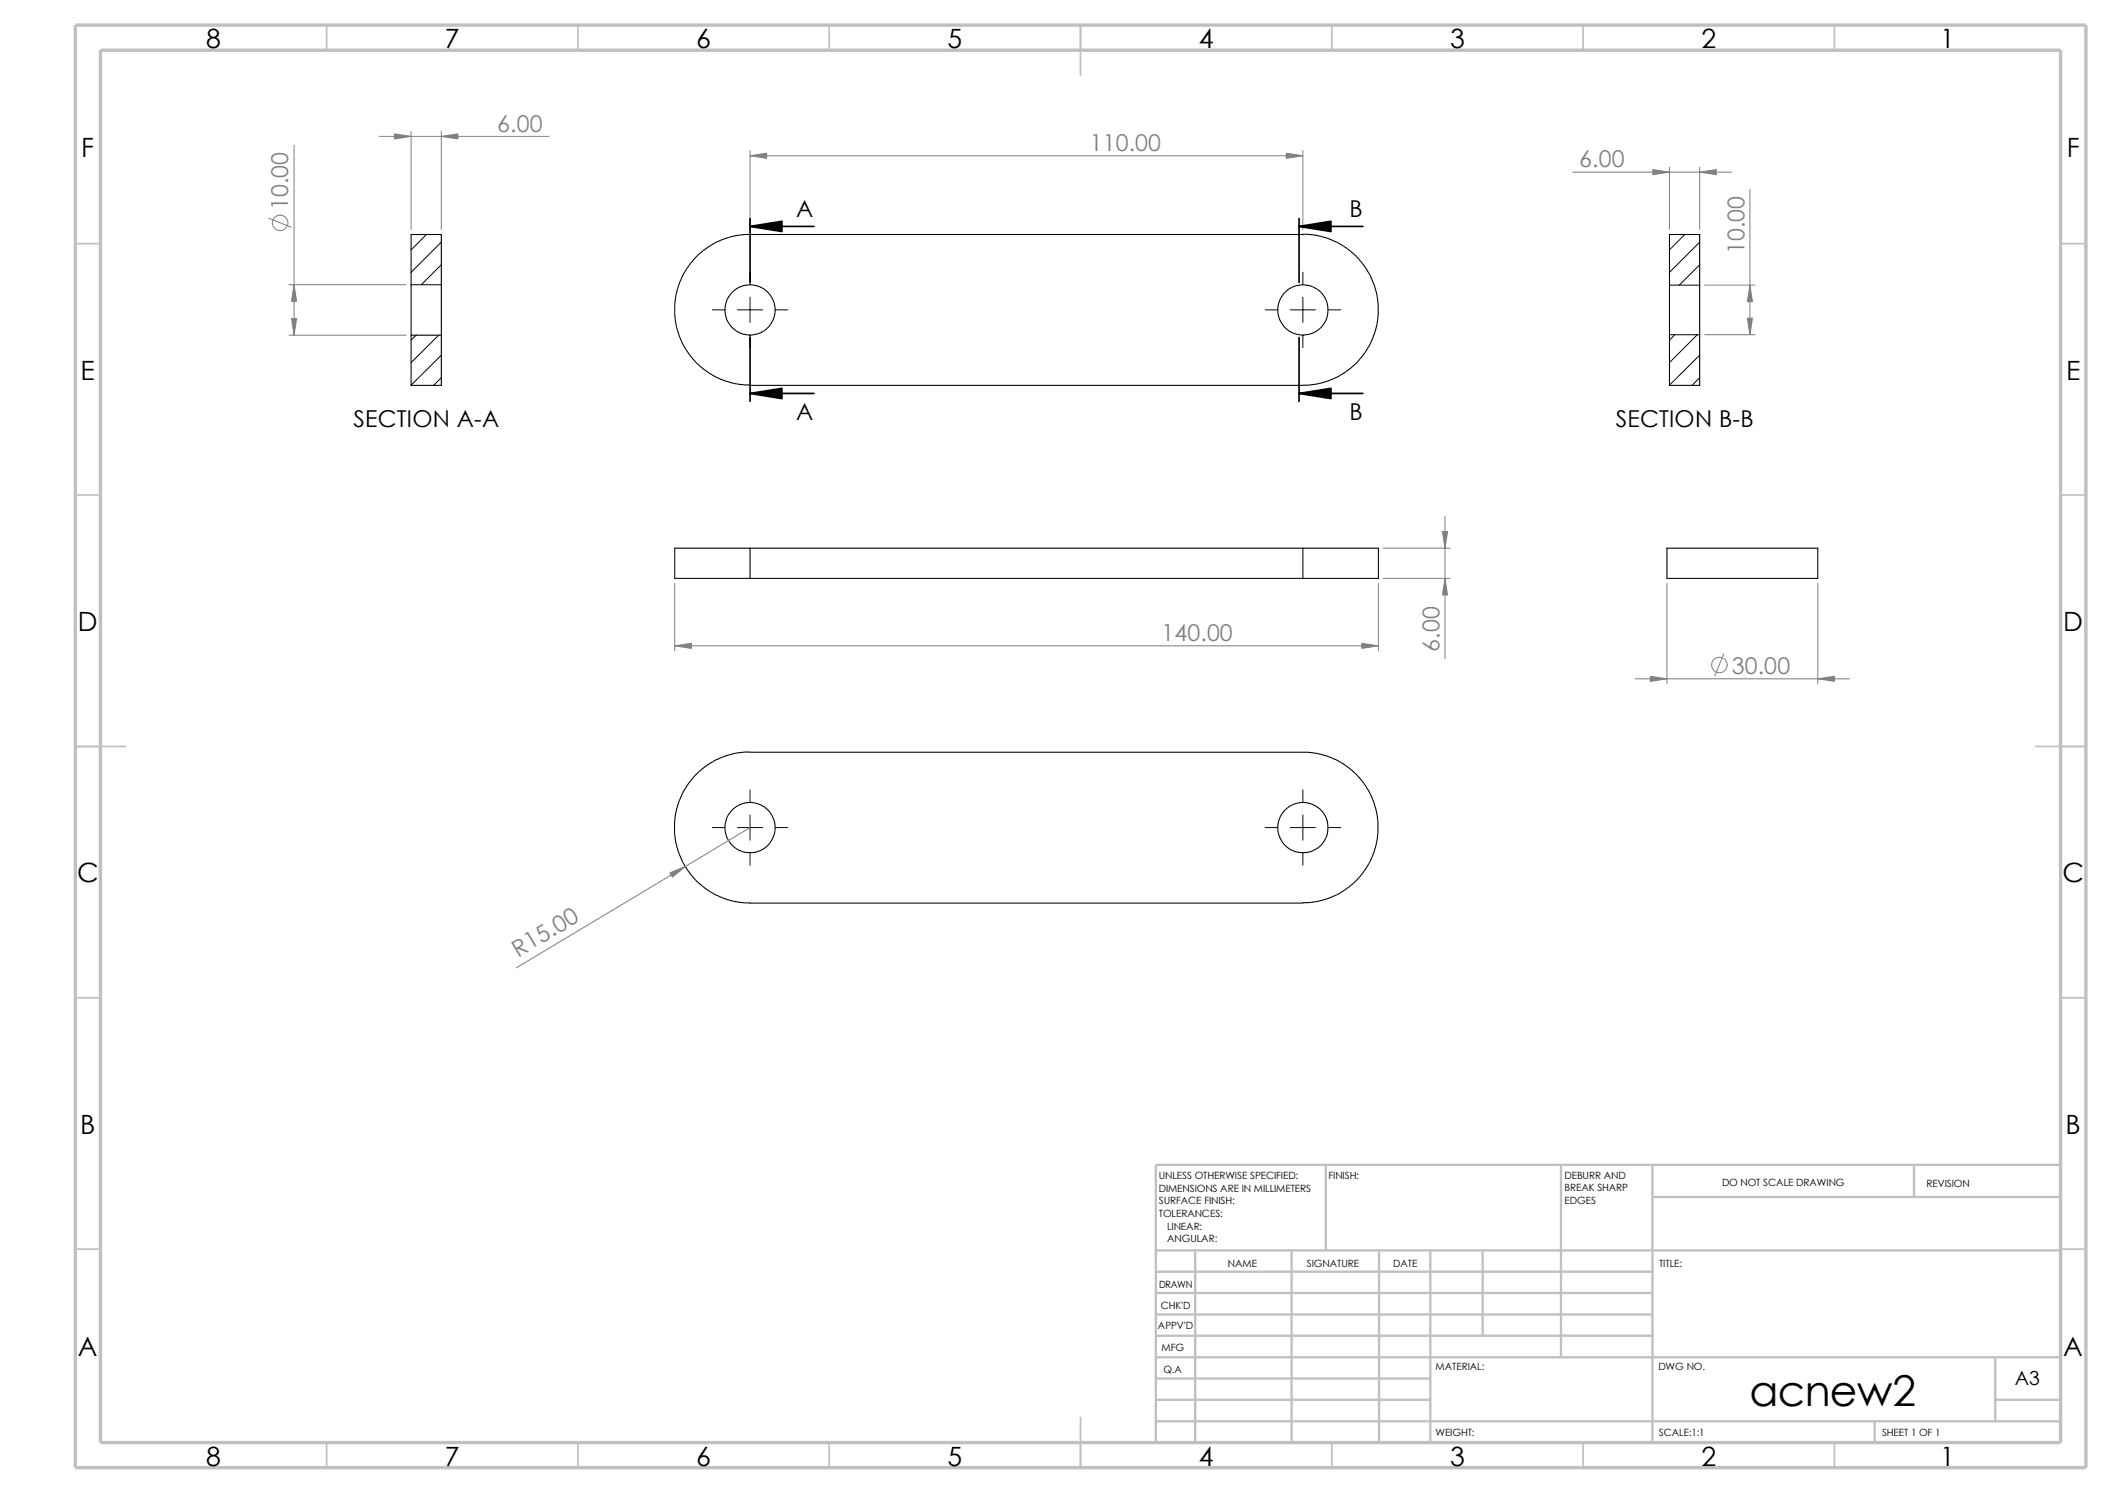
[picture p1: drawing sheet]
<svg xmlns="http://www.w3.org/2000/svg" width="420mm" height="297mm" viewBox="0 0 420 297" stroke-linecap="round" stroke-linejoin="round" font-family="sans-serif">
<g fill="none" stroke="#c0c0c0" stroke-width=".34">
<path d="M65 5v5M115 5v5M165 5v5M215 5v10M265 5v5M315 5v5M365 5v5M15 48.5h5M410 48.5h5M15 98.5h5M410 98.5h5M15 148.5h10"/>
<path d="M405 148.5h10M15 198.5h5M410 198.5h5M15 248.5h5M410 248.5h5M65 287v5M115 287v5M165 287v5M215 282v10M265 287v5M315 287v5M365 287v5"/>
</g>
<g fill="none" stroke="#c0c0c0" stroke-width=".47">
<path d="M263.8 231.7v17.1M310.6 231.7v38.3M328.8 238.1h81.2M328.8 231.7v55.3M380.8 231.7v6.4M410 231.7h-180v55.3M230 253h98.8M230 257.2h98.8M230 248.8h180M237.8 248.8v38.2M257 248.8v38.2M274.4 248.8v38.2"/>
<path d="M284.6 248.8v38.2M295 248.8v16.9M230 278.5h54.6M230 270h180M230 274.2h54.6M230 261.5h98.8M230 265.7h98.8M397 270v12.7M397 278.5h13M230 282.7h180M373 282.7v4.3"/>
</g>
<path d="M15 5h400v287h-400zM20 10h390v277h-390z" fill="none" stroke="#c0c0c0" stroke-width=".68" stroke-linecap="butt"/>
<g fill="none" stroke="#000" stroke-width=".2">
<path d="M84.8 46.7l-3 3M87.8 48.2l-6 6M87.8 52.7l-4 3.9M149.2 54.1v2.5M149.2 59.1v5M259.2 54.1v2.5M259.2 59.1v5M335.2 46.7l-3.1 3M338.2 48.2l-6.1 6M338.2 52.7l-4.1 4M82.8 66.7l-1 .9M87.3 66.7l-5.5 5.4"/>
<path d="M87.8 70.7l-6 5.9M87.8 75.1l-1.5 1.6M141.7 61.6h2.5M146.7 61.6h5M149.2 66.7v2.5M154.2 61.6h2.5M251.7 61.6h2.5M256.7 61.6h5M259.2 66.7v2.5M264.2 61.6h2.5M333.2 66.6l-1.1 1M337.7 66.6l-5.6 5.5"/>
<path d="M338.2 70.7l-6.1 5.9M338.2 75.1l-1.6 1.6M149.2 157.1v2.5M259.2 157.1v2.5M141.7 164.6h2.5M146.7 164.6h5M149.2 162.1v5M149.2 169.6v2.5M154.2 164.6h2.5M251.7 164.6h2.5M256.7 164.6h5M259.2 162.1v5"/>
<path d="M259.2 169.6v2.5M264.2 164.6h2.5"/>
</g>
<g fill="none" stroke="#000" stroke-width=".21">
<path d="M81.8 56.6v-9.9h6v9.9M81.8 56.6h6M81.8 56.6v10.1M87.8 56.6v10.1M259.2 46.7h-111.1l-2.9 .5-2.9 1.1-2.3 1.5-2.2 2-1.3 1.8-1.2 2.3-.8 2.8-.3 1.8 .2 3.3 .6 2.5 1.1 2.7 1.7 2.4 1.6 1.6 2.4 1.7 2.7 1.2 2.5 .6 2.2 .1M259.2 46.6l2.7 .2 2.7 .8 2.5 1.2 2.2 1.7 1.5 1.6 1.6 2.3 1.1 2.5 .6 2.5 .1 3.3-.3 1.9-.7 2.4-1.5 3-1.9 2.3-1.7 1.4-2.3 1.4-2.6 1-1.8 .4-2.2 .2h-110M332.1 56.7v-10h6.1v10M332.1 56.7h6.1M332.1 56.7v9.9M338.2 56.7v9.9M81.8 66.7h6M81.8 66.7v10h6v-10"/>
<path d="M332.1 66.6v10.1h6.1v-10.1M332.1 66.6h6.1M149.2 109.1h-15v6h15M149.2 109.1v6M149.2 115.1h110M149.2 109.1h110M259.2 109.1v6M259.2 109.1h15v6h-15M331.6 109.1h30.1v6h-30.1zM149.2 149.6h111.1l2.9 .6 2.9 1.1 2.3 1.5 2.2 2 1.3 1.8 1.1 2.3 .9 2.8 .3 1.8-.2 3.3-.6 2.5-1.2 2.7-1.6 2.4-1.6 1.6-2.4 1.7-2.7 1.2-2.5 .6-2.2 .1M149.2 149.6l-2.7 .2-2.7 .8-2.5 1.2-2.2 1.7-1.5 1.6-1.6 2.3-1.1 2.5-.6 2.5-.1 3.3 .3 1.9 .7 2.4 1.5 3 1.9 2.3 1.7 1.4 2.3 1.4 2.6 1 1.8 .4 2.2 .2h110"/>
<circle cx="149.2" cy="61.7" r="5"/>
<circle cx="259.2" cy="61.7" r="5"/>
<circle cx="149.2" cy="164.6" r="5"/>
<circle cx="259.2" cy="164.6" r="5"/>
</g>
<g fill="none" stroke="#808080" stroke-width=".2">
<path d="M58.5 28.9v37.8M75.4 27.1h33.9M81.8 26.2v19.4M87.8 26.2v19.4M149.2 30v15.6M149.2 31h110M259.2 30v15.6M312.9 34.2h31.6M332.1 33.3v12.3M338.2 33.3v12.3M348.1 37.7v28.9M53.5 43.4l4.5 1.8"/>
<path d="M57.5 56.6h23.3M339.1 56.7h10.1M57.5 66.7h23.3M339.1 66.6h10.1M134.2 116v13.5M274.2 116v13.5M275.2 109.1h13.3M275.2 115.1h13.3M287.5 102.7v28.3M331.6 116v20.1M361.7 116v20.1M134.2 128.5h140"/>
<path d="M325.3 135h42.7M342.9 130l-1.7 4.5M149.2 164.6l-46.5 27.9"/>
<circle cx="55.7" cy="44.3" r="1.55"/>
<circle cx="342.1" cy="132.3" r="1.56"/>
</g>
<g fill="#808080" stroke="#808080" stroke-width=".2">
<path d="M133.3 173.7l3.1-1.3-2.6 2.1z"/>
<path d="M58.5 56.6l.5 3.3h-1z"/>
<path d="M58 63.4h1l-.5 3.3z"/>
<path d="M87.8 27.1l3.3-.5v1z"/>
<path d="M78.5 26.6l3.3 .5-3.3 .5z"/>
<path d="M255.9 30.5l3.3 .5-3.3 .5z"/>
<path d="M149.2 31l3.3-.5v1z"/>
<path d="M328.3 134.5l3.3 .5-3.3 .6z"/>
<path d="M361.7 135l3.3-.5v1.1z"/>
<path d="M287.5 115.1l.5 3.3h-1z"/>
<path d="M287 105.7h1l-.5 3.4z"/>
<path d="M134.2 128.5l3.3-.5v1z"/>
<path d="M270.9 128l3.3 .5-3.3 .5z"/>
<path d="M328.8 33.7l3.3 .5-3.3 .6z"/>
<path d="M338.2 34.2l3.3-.5v1.1z"/>
<path d="M348.1 56.7l.6 3.3h-1.1z"/>
<path d="M347.6 63.3h1.1l-.6 3.3z"/>
</g>
<path d="M149.2 45l6.4-1v2.1zM258.4 45l6.4-1v2.1zM149.2 78.3l6.4-1v2zM258.4 78.3l6.4-1v2z" fill="#000" stroke="#000" stroke-width=".34"/>
<path d="M149.2 45h12.7M149.2 43.5v12.7M258.4 45h12.7M258.4 43.5v12.7M149.2 78.3h12.7M149.2 67.1v12.7M258.4 67.1v12.7M258.4 78.3h12.7" fill="none" stroke="#000" stroke-width=".34"/>
<text font-size="8.5" x="348.1" y="279.7">acnew2</text>
<g font-size="5.3">
<text x="41" y="9.6">8</text>
<text x="88.5" y="9.6">7</text>
<text x="138.5" y="9.6">6</text>
<text x="188.5" y="9.6">5</text>
<text x="238.5" y="9.6">4</text>
<text x="288.5" y="9.6">3</text>
<text x="338.5" y="9.6">2</text>
<text x="386" y="9.6">1</text>
<text x="16.2" y="31.3">F</text>
<text x="411.2" y="31.3">F</text>
<text x="16" y="75.6">E</text>
<text x="411" y="75.6">E</text>
<text x="15.5" y="125.6">D</text>
<text x="410.5" y="125.6">D</text>
<text x="15.3" y="175.6">C</text>
<text x="410.3" y="175.6">C</text>
<text x="16" y="225.6">B</text>
<text x="411" y="225.6">B</text>
<text x="15.5" y="269.8">A</text>
<text x="410.5" y="269.8">A</text>
<text x="41" y="291.6">8</text>
<text x="88.5" y="291.6">7</text>
<text x="138.5" y="291.6">6</text>
<text x="188.5" y="291.6">5</text>
<text x="238.5" y="291.6">4</text>
<text x="288.5" y="291.6">3</text>
<text x="338.5" y="291.6">2</text>
<text x="386" y="291.6">1</text>
</g>
<g font-size="4.6" fill="#808080">
<text x="98.9" y="26.2">6.00</text>
<text x="216.8" y="30.1">110.00</text>
<text x="314.2" y="33.3">6.00</text>
<text x="57.4" y="41.8" transform="rotate(-90 57.4 41.8)">10.00</text>
<text x="347.1" y="50.6" transform="rotate(-90 347.1 50.6)">10.00</text>
<text x="231.1" y="127.6">140.00</text>
<text x="286.4" y="129.7" transform="rotate(-90 286.4 129.7)">6.00</text>
<text x="344.6" y="134.1">30.00</text>
<text x="103.1" y="190.5" transform="rotate(-31 103.1 190.5)">R15.00</text>
</g>
<g font-size="4.6">
<text x="158.4" y="43.1">A</text>
<text x="268.5" y="43.1">B</text>
<text x="158.4" y="83.7">A</text>
<text x="268.5" y="83.7">B</text>
<text x="70.4" y="85">SECTION A-A</text>
<text x="321.5" y="85">SECTION B-B</text>
</g>
<text font-size="3.9" x="400.9" y="275.5">A3</text>
<g font-size="2">
<text x="230.5" y="234.6">UNLESS OTHERWISE SPECIFIED:</text>
<text x="230.5" y="237.1">DIMENSIONS ARE IN MILLIMETERS</text>
<text x="230.5" y="239.6">SURFACE FINISH:</text>
<text x="264.3" y="234.6">FINISH:</text>
<text x="311.3" y="239.5">EDGES</text>
<text x="311.3" y="234.5">DEBURR AND</text>
<text x="311.3" y="237">BREAK SHARP</text>
<text x="342.6" y="236">DO NOT SCALE DRAWING</text>
<text x="383.3" y="236.2">REVISION</text>
<text x="230.5" y="242.1">TOLERANCES:</text>
<text x="232.2" y="244.6">LINEAR:</text>
<text x="232.2" y="247.1">ANGULAR:</text>
<text x="260" y="252">SIGNATURE</text>
<text x="277.2" y="252">DATE</text>
<text x="330.1" y="252">TITLE:</text>
<text x="230.6" y="256.2">DRAWN</text>
<text x="244.3" y="252.1">NAME</text>
<text x="230.9" y="260.4">CHK'D</text>
<text x="230.4" y="264.5">APPV'D</text>
<text x="231.1" y="268.8">MFG</text>
<text x="231.5" y="273.1">Q.A</text>
<text x="285.6" y="272.5">MATERIAL:</text>
<text x="329.9" y="272.5">DWG NO.</text>
<text x="285.6" y="285.6">WEIGHT:</text>
<text x="330" y="285.6">SCALE:1:1</text>
<text x="374.4" y="285.6">SHEET 1 OF 1</text>
</g>
</svg>
